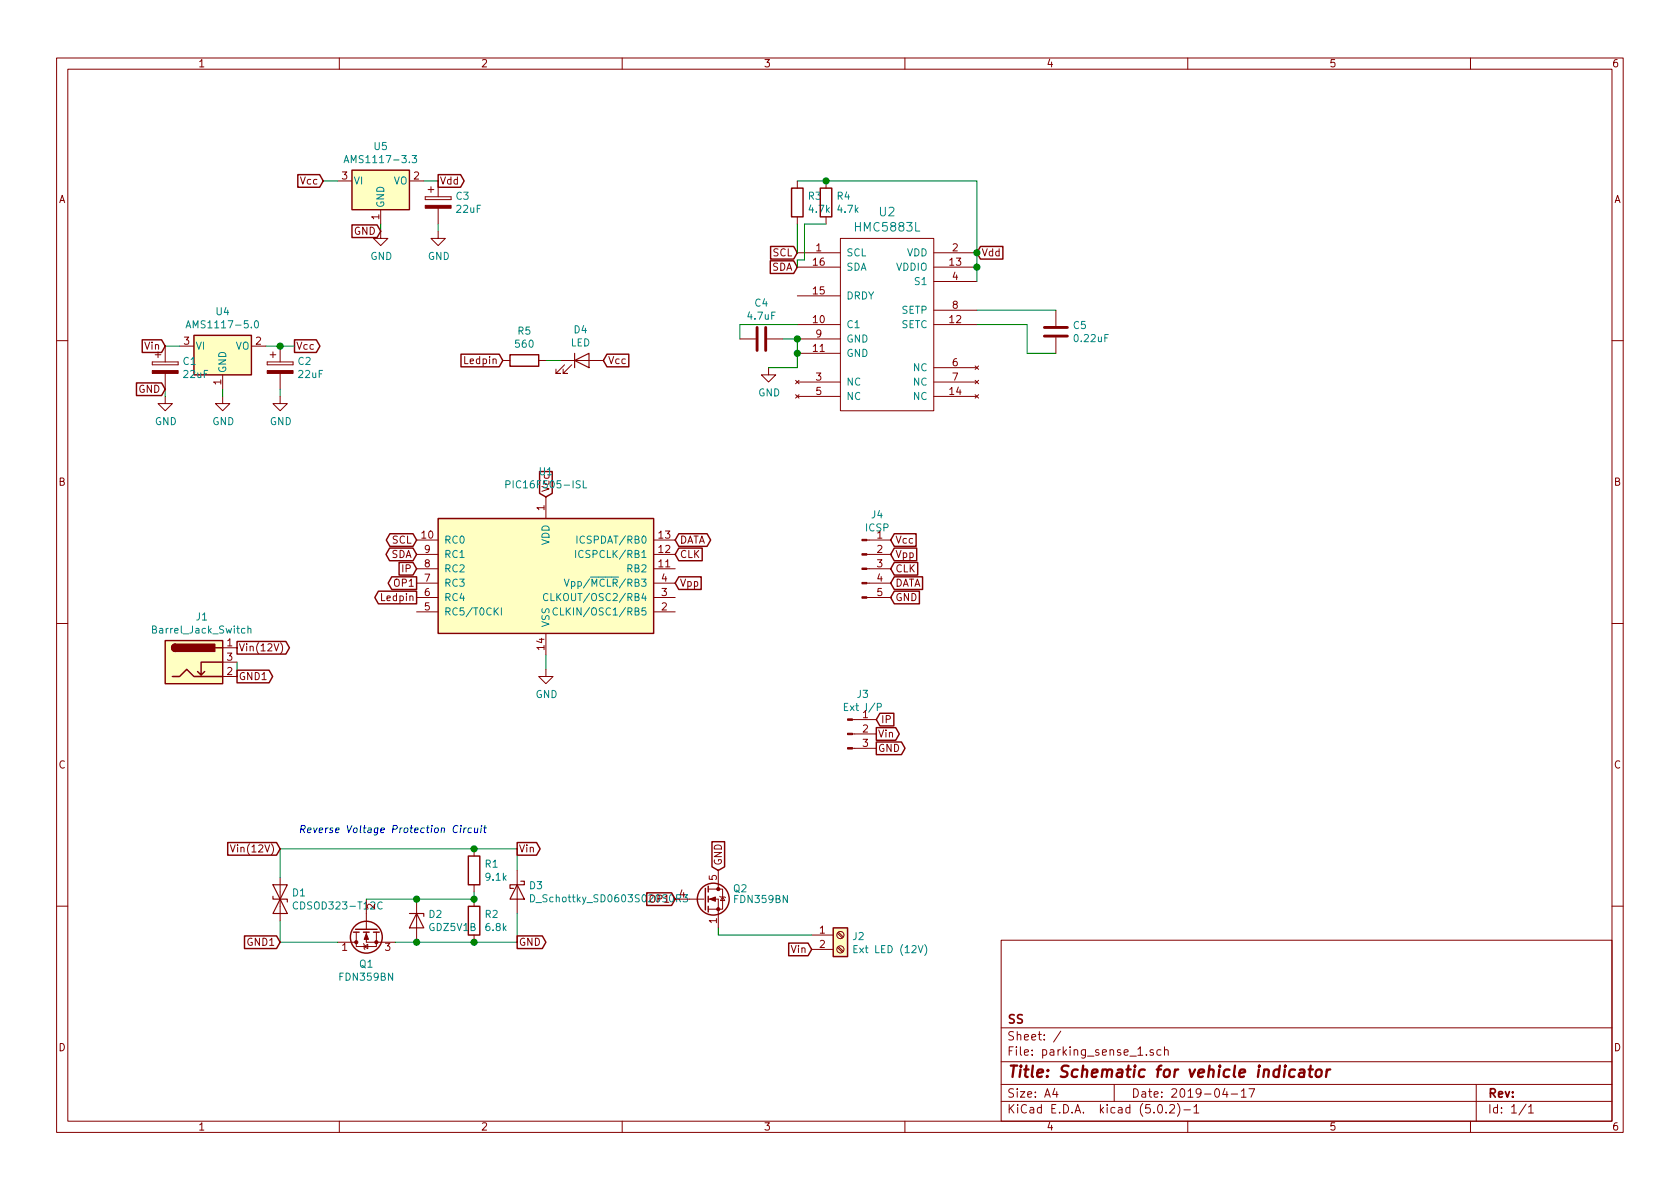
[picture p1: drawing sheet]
EESchema Schematic File Version 4
LIBS:parking_sense_1-cache
EELAYER 26 0
EELAYER END
$Descr A4 11693 8268
encoding utf-8
Sheet 1 1
Title "Schematic for vehicle indicator"
Date "2019-04-17"
Rev ""
Comp "SS"
Comment1 ""
Comment2 ""
Comment3 ""
Comment4 ""
$EndDescr
$Comp
L Connector:Barrel_Jack_Switch J1
U 1 1
P 1350 4600
F 0 "J1" H 1405 4917 50  0000 C CNN
F 1 "Barrel_Jack_Switch" H 1405 4826 50  0000 C CNN
F 2 "Connector_BarrelJack:BarrelJack_Horizontal" H 1400 4560 50  0001 C CNN
F 3 "~" H 1400 4560 50  0001 C CNN
	1    1350 4600
	1    0    0    -1  
$EndComp
$Comp
L Regulator_Linear:AMS1117-5.0 U4
U 1 1
P 1550 2400
F 0 "U4" H 1550 2642 50  0000 C CNN
F 1 "AMS1117-5.0" H 1550 2551 50  0000 C CNN
F 2 "Package_TO_SOT_SMD:SOT-223-3_TabPin2" H 1550 2600 50  0001 C CNN
F 3 "http://www.advanced-monolithic.com/pdf/ds1117.pdf" H 1650 2150 50  0001 C CNN
	1    1550 2400
	1    0    0    -1  
$EndComp
$Comp
L Device:CP C1
U 1 1
P 1150 2550
F 0 "C1" H 1268 2596 50  0000 L CNN
F 1 "22uF" H 1268 2505 50  0000 L CNN
F 2 "Capacitor_SMD:C_0603_1608Metric_Pad1.05x0.95mm_HandSolder" H 1188 2400 50  0001 C CNN
F 3 "~" H 1150 2550 50  0001 C CNN
	1    1150 2550
	1    0    0    -1  
$EndComp
$Comp
L Device:CP C2
U 1 1
P 1950 2550
F 0 "C2" H 2068 2596 50  0000 L CNN
F 1 "22uF" H 2068 2505 50  0000 L CNN
F 2 "Capacitor_SMD:C_0603_1608Metric_Pad1.05x0.95mm_HandSolder" H 1988 2400 50  0001 C CNN
F 3 "~" H 1950 2550 50  0001 C CNN
	1    1950 2550
	1    0    0    -1  
$EndComp
$Comp
L power:GND #PWR0101
U 1 1
P 1950 2750
F 0 "#PWR0101" H 1950 2500 50  0001 C CNN
F 1 "GND" H 1955 2577 50  0000 C CNN
F 2 "" H 1950 2750 50  0001 C CNN
F 3 "" H 1950 2750 50  0001 C CNN
	1    1950 2750
	1    0    0    -1  
$EndComp
$Comp
L power:GND #PWR0102
U 1 1
P 1150 2750
F 0 "#PWR0102" H 1150 2500 50  0001 C CNN
F 1 "GND" H 1155 2577 50  0000 C CNN
F 2 "" H 1150 2750 50  0001 C CNN
F 3 "" H 1150 2750 50  0001 C CNN
	1    1150 2750
	1    0    0    -1  
$EndComp
$Comp
L power:GND #PWR0103
U 1 1
P 3400 3800
F 0 "#PWR0103" H 3400 3550 50  0001 C CNN
F 1 "GND" H 3405 3627 50  0000 C CNN
F 2 "" H 3400 3800 50  0001 C CNN
F 3 "" H 3400 3800 50  0001 C CNN
	1    3400 3800
	1    0    0    -1  
$EndComp
Wire Wire Line
	1150 2750 1150 2700
Wire Wire Line
	1950 2750 1950 2700
Wire Wire Line
	1950 2400 1850 2400
Wire Wire Line
	1250 2400 1150 2400
Wire Wire Line
	1650 4600 1650 4700
Wire Wire Line
	3400 3800 3400 3750
$Comp
L Device:D_TVS D1
U 1 1
P 1950 6250
F 0 "D1" V 1904 6329 50  0000 L CNN
F 1 "CDSOD323-T12C" V 1995 6329 50  0000 L CNN
F 2 "Diode_SMD:D_SOD-323_HandSoldering" H 1950 6250 50  0001 C CNN
F 3 "~" H 1950 6250 50  0001 C CNN
	1    1950 6250
	0    1    1    0   
$EndComp
$Comp
L Device:D_Zener D2
U 1 1
P 2900 6400
F 0 "D2" V 2854 6479 50  0000 L CNN
F 1 "GDZ5V1B" V 2945 6479 50  0000 L CNN
F 2 "Diode_SMD:D_SOD-323_HandSoldering" H 2900 6400 50  0001 C CNN
F 3 "https://www.vishay.com/" H 2900 6400 50  0001 C CNN
	1    2900 6400
	0    1    1    0   
$EndComp
$Comp
L Device:R R1
U 1 1
P 3300 6050
F 0 "R1" H 3370 6096 50  0000 L CNN
F 1 "9.1k" H 3370 6005 50  0000 L CNN
F 2 "Resistor_SMD:R_0603_1608Metric_Pad1.05x0.95mm_HandSolder" V 3230 6050 50  0001 C CNN
F 3 "~" H 3300 6050 50  0001 C CNN
	1    3300 6050
	1    0    0    -1  
$EndComp
$Comp
L Device:R R2
U 1 1
P 3300 6400
F 0 "R2" H 3370 6446 50  0000 L CNN
F 1 "6.8k" H 3370 6355 50  0000 L CNN
F 2 "Resistor_SMD:R_0603_1608Metric_Pad1.05x0.95mm_HandSolder" V 3230 6400 50  0001 C CNN
F 3 "~" H 3300 6400 50  0001 C CNN
	1    3300 6400
	1    0    0    -1  
$EndComp
$Comp
L Transistor_FET:BSB012NE2LXI Q1
U 1 1
P 2550 6450
F 0 "Q1" V 2800 6450 50  0000 C CNN
F 1 "FDN359BN" V 2891 6450 50  0000 C CNN
F 2 "Package_TO_SOT_SMD:SOT-23" H 2550 6450 50  0001 C CIN
F 3 "https://www.onsemi.com/pub/Collateral/FDN359BN-D.pdf" H 2550 6450 50  0001 L CNN
	1    2550 6450
	0    -1   1    0   
$EndComp
Wire Wire Line
	3300 6550 2900 6550
Wire Wire Line
	2750 6550 2900 6550
Connection ~ 2900 6550
Wire Wire Line
	2900 6250 3300 6250
Wire Wire Line
	2900 6250 2550 6250
Connection ~ 2900 6250
Wire Wire Line
	2350 6550 1950 6550
Wire Wire Line
	1950 6550 1950 6400
Wire Wire Line
	3300 5900 1950 5900
Wire Wire Line
	1950 5900 1950 6100
Wire Wire Line
	3300 6250 3300 6200
Connection ~ 3300 6250
$Comp
L Device:D_Schottky D3
U 1 1
P 3600 6200
F 0 "D3" V 3554 6279 50  0000 L CNN
F 1 "D_Schottky_SD0603S020S0R3" V 3645 6279 50  0000 L CNN
F 2 "Diode_SMD:D_SOD-323_HandSoldering" H 3600 6200 50  0001 C CNN
F 3 "~" H 3600 6200 50  0001 C CNN
	1    3600 6200
	0    1    1    0   
$EndComp
Wire Wire Line
	3600 6350 3600 6550
Wire Wire Line
	3600 6550 3300 6550
Connection ~ 3300 6550
Wire Wire Line
	3600 6050 3600 5900
Wire Wire Line
	3600 5900 3300 5900
Connection ~ 3300 5900
Text GLabel 1950 5900 0    50   Input ~ 0
Vin(12V)
Text GLabel 1950 6550 0    50   Input ~ 0
GND1
Text GLabel 3600 5900 2    50   Output ~ 0
Vin
Text GLabel 3600 6550 2    50   Output ~ 0
GND
Text GLabel 1650 4500 2    50   Output ~ 0
Vin(12V)
Text GLabel 1650 4700 2    50   Output ~ 0
GND1
Text GLabel 1150 2400 0    50   Input ~ 0
Vin
Text GLabel 1150 2700 0    50   Input ~ 0
GND
Text Notes 3400 5800 2    50   Italic 0
Reverse Voltage Protection Circuit
$Comp
L hmc5883l:HMC5883L U2
U 1 1
P 6100 2650
F 0 "U2" H 6175 3837 60  0000 C CNN
F 1 "HMC5883L" H 6175 3731 60  0000 C CNN
F 2 "Package_DFN_QFN:QFN-16-1EP_3x3mm_P0.5mm_EP1.8x1.8mm" H 6200 3100 60  0001 C CNN
F 3 "" H 6200 3100 60  0000 C CNN
	1    6100 2650
	1    0    0    -1  
$EndComp
Text GLabel 2050 2400 2    50   Output ~ 0
Vcc
$Comp
L power:GND #PWR0104
U 1 1
P 5350 2550
F 0 "#PWR0104" H 5350 2300 50  0001 C CNN
F 1 "GND" H 5355 2377 50  0000 C CNN
F 2 "" H 5350 2550 50  0001 C CNN
F 3 "" H 5350 2550 50  0001 C CNN
	1    5350 2550
	1    0    0    -1  
$EndComp
Wire Wire Line
	5350 2550 5550 2550
Text GLabel 5550 1750 0    50   Input ~ 0
SCL
Text GLabel 5550 1850 0    50   Input ~ 0
SDA
$Comp
L Device:C C5
U 1 1
P 7350 2300
F 0 "C5" H 7465 2346 50  0000 L CNN
F 1 "0.22uF" H 7465 2255 50  0000 L CNN
F 2 "Capacitor_SMD:C_0603_1608Metric_Pad1.05x0.95mm_HandSolder" H 7388 2150 50  0001 C CNN
F 3 "~" H 7350 2300 50  0001 C CNN
	1    7350 2300
	1    0    0    -1  
$EndComp
Wire Wire Line
	5550 2450 5550 2550
Wire Wire Line
	7350 2150 6800 2150
Wire Wire Line
	6800 2250 7150 2250
Wire Wire Line
	7150 2250 7150 2450
Wire Wire Line
	7150 2450 7350 2450
$Comp
L Device:C C4
U 1 1
P 5300 2350
F 0 "C4" V 5048 2350 50  0000 C CNN
F 1 "4.7uF" V 5139 2350 50  0000 C CNN
F 2 "Capacitor_SMD:C_0603_1608Metric_Pad1.05x0.95mm_HandSolder" H 5338 2200 50  0001 C CNN
F 3 "~" H 5300 2350 50  0001 C CNN
	1    5300 2350
	0    1    1    0   
$EndComp
Wire Wire Line
	5550 2250 5150 2250
Wire Wire Line
	5150 2250 5150 2350
Wire Wire Line
	5450 2350 5550 2350
Wire Wire Line
	5550 2450 5550 2350
Connection ~ 5550 2450
Connection ~ 5550 2350
$Comp
L Regulator_Linear:AMS1117-3.3 U5
U 1 1
P 2650 1250
F 0 "U5" H 2650 1492 50  0000 C CNN
F 1 "AMS1117-3.3" H 2650 1401 50  0000 C CNN
F 2 "Package_TO_SOT_SMD:SOT-223-3_TabPin2" H 2650 1450 50  0001 C CNN
F 3 "http://www.advanced-monolithic.com/pdf/ds1117.pdf" H 2750 1000 50  0001 C CNN
	1    2650 1250
	1    0    0    -1  
$EndComp
$Comp
L power:GND #PWR0106
U 1 1
P 2650 1600
F 0 "#PWR0106" H 2650 1350 50  0001 C CNN
F 1 "GND" H 2655 1427 50  0000 C CNN
F 2 "" H 2650 1600 50  0001 C CNN
F 3 "" H 2650 1600 50  0001 C CNN
	1    2650 1600
	1    0    0    -1  
$EndComp
$Comp
L Device:CP C3
U 1 1
P 3050 1400
F 0 "C3" H 3168 1446 50  0000 L CNN
F 1 "22uF" H 3168 1355 50  0000 L CNN
F 2 "Capacitor_SMD:C_0603_1608Metric_Pad1.05x0.95mm_HandSolder" H 3088 1250 50  0001 C CNN
F 3 "~" H 3050 1400 50  0001 C CNN
	1    3050 1400
	1    0    0    -1  
$EndComp
$Comp
L power:GND #PWR0107
U 1 1
P 3050 1600
F 0 "#PWR0107" H 3050 1350 50  0001 C CNN
F 1 "GND" H 3055 1427 50  0000 C CNN
F 2 "" H 3050 1600 50  0001 C CNN
F 3 "" H 3050 1600 50  0001 C CNN
	1    3050 1600
	1    0    0    -1  
$EndComp
Wire Wire Line
	3050 1600 3050 1550
$Comp
L power:GND #PWR0109
U 1 1
P 1550 2750
F 0 "#PWR0109" H 1550 2500 50  0001 C CNN
F 1 "GND" H 1555 2577 50  0000 C CNN
F 2 "" H 1550 2750 50  0001 C CNN
F 3 "" H 1550 2750 50  0001 C CNN
	1    1550 2750
	1    0    0    -1  
$EndComp
Wire Wire Line
	1550 2700 1550 2750
Wire Wire Line
	2650 1550 2650 1600
Wire Wire Line
	2350 1250 2250 1250
Wire Wire Line
	3050 1250 2950 1250
Text GLabel 2250 1250 0    50   Input ~ 0
Vcc
Text GLabel 2650 1600 0    50   Input ~ 0
GND
Text GLabel 3050 1250 2    50   Output ~ 0
Vdd
Text GLabel 6800 1750 2    50   Input ~ 0
Vdd
Wire Wire Line
	6800 1850 6800 1750
Wire Wire Line
	6800 1950 6800 1850
Connection ~ 6800 1850
$Comp
L Device:R R3
U 1 1
P 5550 1400
F 0 "R3" H 5620 1446 50  0000 L CNN
F 1 "4.7k" H 5620 1355 50  0000 L CNN
F 2 "Resistor_SMD:R_0603_1608Metric_Pad1.05x0.95mm_HandSolder" V 5480 1400 50  0001 C CNN
F 3 "~" H 5550 1400 50  0001 C CNN
	1    5550 1400
	1    0    0    -1  
$EndComp
$Comp
L Device:R R4
U 1 1
P 5750 1400
F 0 "R4" H 5820 1446 50  0000 L CNN
F 1 "4.7k" H 5820 1355 50  0000 L CNN
F 2 "Resistor_SMD:R_0603_1608Metric_Pad1.05x0.95mm_HandSolder" V 5680 1400 50  0001 C CNN
F 3 "~" H 5750 1400 50  0001 C CNN
	1    5750 1400
	1    0    0    -1  
$EndComp
Wire Wire Line
	5550 1550 5550 1750
Wire Wire Line
	5750 1550 5600 1550
Wire Wire Line
	5600 1550 5600 1800
Wire Wire Line
	5600 1800 5550 1800
Wire Wire Line
	5550 1800 5550 1850
Wire Wire Line
	5550 1250 5750 1250
Wire Wire Line
	5750 1250 6800 1250
Wire Wire Line
	6800 1250 6800 1750
Connection ~ 5750 1250
Connection ~ 6800 1750
Wire Wire Line
	2050 2400 1950 2400
Connection ~ 1950 2400
Text GLabel 3800 3450 1    50   Input ~ 0
Vcc
Text GLabel 2900 3750 0    50   BiDi ~ 0
SCL
Text GLabel 2900 3850 0    50   BiDi ~ 0
SDA
$Comp
L Transistor_FET:BUK7M21-40EX Q2
U 1 1
P 4900 6250
F 0 "Q2" H 5100 6325 50  0000 L CNN
F 1 "FDN359BN" H 5100 6250 50  0000 L CNN
F 2 "Package_TO_SOT_SMD:SOT-23" H 5100 6175 50  0001 L CIN
F 3 "https://www.onsemi.com/pub/Collateral/FDN359BN-D.pdf" V 4900 6250 50  0001 L CNN
	1    4900 6250
	1    0    0    -1  
$EndComp
Text GLabel 2900 4050 0    50   Output ~ 0
OP1
Text GLabel 4700 6250 0    50   Input ~ 0
OP1
Text GLabel 5000 6050 1    50   Input ~ 0
GND
$Comp
L Connector:Screw_Terminal_01x02 J2
U 1 1
P 5850 6500
F 0 "J2" H 5930 6492 50  0000 L CNN
F 1 "Ext LED (12V)" H 5930 6401 50  0000 L CNN
F 2 "Connector_Phoenix_GMSTB:PhoenixContact_GMSTBA_2,5_2-G_1x02_P7.50mm_Horizontal" H 5850 6500 50  0001 C CNN
F 3 "~" H 5850 6500 50  0001 C CNN
	1    5850 6500
	1    0    0    -1  
$EndComp
Wire Wire Line
	5650 6500 5000 6500
Wire Wire Line
	5000 6500 5000 6450
Text GLabel 5650 6600 0    50   Input ~ 0
Vin
$Comp
L Connector:Conn_01x05_Male J4
U 1 1
P 6000 3950
F 0 "J4" H 6106 4328 50  0000 C CNN
F 1 "ICSP" H 6106 4237 50  0000 C CNN
F 2 "Connector_Phoenix_GMSTB:PhoenixContact_GMSTBA_2,5_5-G-7,62_1x05_P7.62mm_Horizontal" H 6000 3950 50  0001 C CNN
F 3 "~" H 6000 3950 50  0001 C CNN
	1    6000 3950
	1    0    0    -1  
$EndComp
Text GLabel 6200 3750 2    50   Input ~ 0
Vcc
Text GLabel 6200 4150 2    50   Input ~ 0
GND
Text GLabel 6200 3850 2    50   Input ~ 0
Vpp
Text GLabel 6200 3950 2    50   Input ~ 0
CLK
Text GLabel 6200 4050 2    50   Input ~ 0
DATA
Text GLabel 2900 3950 0    50   Input ~ 0
IP
Text GLabel 4700 3750 2    50   BiDi ~ 0
DATA
Text GLabel 4700 3850 2    50   Input ~ 0
CLK
Text GLabel 4700 4050 2    50   Input ~ 0
Vpp
$Comp
L Connector:Conn_01x03_Male J3
U 1 1
P 5900 5100
F 0 "J3" H 6006 5378 50  0000 C CNN
F 1 "Ext I/P" H 6006 5287 50  0000 C CNN
F 2 "Connector_Phoenix_GMSTB:PhoenixContact_GMSTBA_2,5_3-G_1x03_P7.50mm_Horizontal" H 5900 5100 50  0001 C CNN
F 3 "~" H 5900 5100 50  0001 C CNN
	1    5900 5100
	1    0    0    -1  
$EndComp
Text GLabel 6100 5200 2    50   Output ~ 0
GND
Text GLabel 6100 5100 2    50   Output ~ 0
Vin
Text GLabel 6100 5000 2    50   Input ~ 0
IP
$Comp
L MCU_Microchip_PIC16:PIC16F505-ISL U1
U 1 1
P 3800 3950
F 0 "U1" H 3800 4628 50  0000 C CNN
F 1 "PIC16F505-ISL" H 3800 4537 50  0000 C CNN
F 2 "Package_SO:SOIC-14_3.9x8.7mm_P1.27mm" H 3800 3950 50  0001 C CIN
F 3 "http://ww1.microchip.com/downloads/en/DeviceDoc/41236E.pdf" H 3800 3950 50  0001 C CNN
	1    3800 3950
	1    0    0    -1  
$EndComp
$Comp
L power:GND #PWR0105
U 1 1
P 3800 4650
F 0 "#PWR0105" H 3800 4400 50  0001 C CNN
F 1 "GND" H 3805 4477 50  0000 C CNN
F 2 "" H 3800 4650 50  0001 C CNN
F 3 "" H 3800 4650 50  0001 C CNN
	1    3800 4650
	1    0    0    -1  
$EndComp
Wire Wire Line
	3800 4550 3800 4650
$Comp
L Device:LED D4
U 1 1
P 4050 2500
F 0 "D4" H 4041 2716 50  0000 C CNN
F 1 "LED" H 4041 2625 50  0000 C CNN
F 2 "Diode_SMD:D_0603_1608Metric" H 4050 2500 50  0001 C CNN
F 3 "~" H 4050 2500 50  0001 C CNN
	1    4050 2500
	1    0    0    -1  
$EndComp
Text GLabel 4200 2500 2    50   Input ~ 0
Vcc
Text GLabel 3500 2500 0    50   Input ~ 0
Ledpin
Text GLabel 2900 4150 0    50   Output ~ 0
Ledpin
$Comp
L Device:R R5
U 1 1
P 3650 2500
F 0 "R5" V 3443 2500 50  0000 C CNN
F 1 "560" V 3534 2500 50  0000 C CNN
F 2 "Resistor_SMD:R_0603_1608Metric_Pad1.05x0.95mm_HandSolder" V 3580 2500 50  0001 C CNN
F 3 "~" H 3650 2500 50  0001 C CNN
	1    3650 2500
	0    1    1    0   
$EndComp
Wire Wire Line
	3800 2500 3900 2500
$EndSCHEMATC
